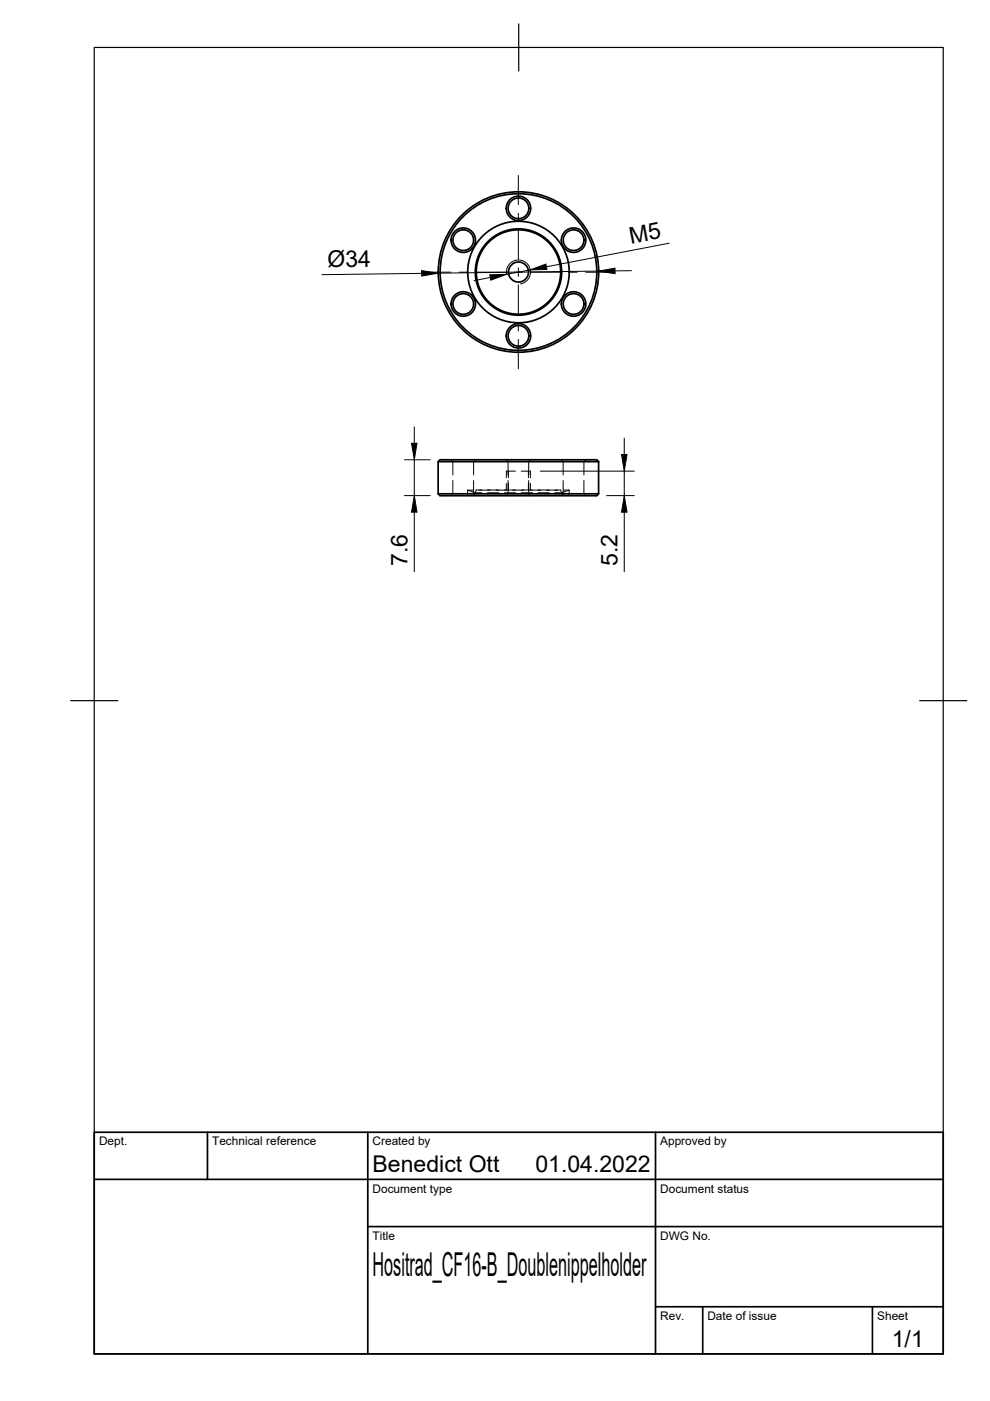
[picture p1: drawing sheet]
<svg xmlns="http://www.w3.org/2000/svg" width="210mm" height="297mm" viewBox="0 0 210 297" stroke-linecap="round" stroke-linejoin="round" font-family="sans-serif">
<!-- layer: Visible -->
<g fill="none" stroke="#000" stroke-width=".36">
<path d="M92.9 97.9l.4-.4h33.2l.4 .4M92.9 97.9h34M92.9 97.9v6.8M126.9 97.9v6.8M92.9 104.7h34M92.9 104.7l.4 .4h33.2l.4-.4"/>
<circle cx="98.2" cy="50.9" r="2.19"/>
<circle cx="98.2" cy="50.9" r="2.59"/>
<circle cx="109.9" cy="57.7" r="16.6"/>
<circle cx="109.9" cy="57.7" r="10.8"/>
<circle cx="109.9" cy="57.7" r="9.2"/>
<circle cx="109.9" cy="57.7" r="8.9"/>
<circle cx="109.9" cy="44.2" r="2.19"/>
<circle cx="109.9" cy="44.2" r="2.59"/>
<circle cx="109.9" cy="57.7" r="2.13"/>
<circle cx="109.9" cy="57.7" r="17"/>
<circle cx="121.6" cy="50.9" r="2.19"/>
<circle cx="121.6" cy="50.9" r="2.59"/>
<circle cx="98.2" cy="64.4" r="2.19"/>
<circle cx="98.2" cy="64.4" r="2.59"/>
<circle cx="109.9" cy="71.2" r="2.19"/>
<circle cx="109.9" cy="71.2" r="2.59"/>
<circle cx="121.6" cy="64.4" r="2.19"/>
<circle cx="121.6" cy="64.4" r="2.59"/>
</g>
<!-- layer: Visible Narrow -->
<path d="M107.4 58.1a2.55 2.55 0 0 1 2.1-2.9 2.55 2.55 0 0 1 2.9 2 2.55 2.55 0 0 1-2 3" fill="none" stroke="#000" stroke-width=".21"/>
<!-- layer: Hidden -->
<g fill="none" stroke="#000" stroke-width=".21">
<path d="M95.6 97.5l.4 .4v2.8M100.8 97.5l-.4 .4v2.8M107.3 97.5l.4 .4v2.8M107.4 99.9h1.9M107.8 99.9v1.4M110.5 99.9h2M112 99.9v1.4M112.5 97.5l-.4 .4v2.8M119 97.5l.4 .4v2.8M124.2 97.5l-.4 .4v2.8M96 101.9v2.8l-.4 .4M99.1 103.9h1.3"/>
<path d="M100.4 101.9v2.8l.4 .4M100.8 104.5h1.4M100.8 104.5l-1.7-.6v1.2M101.6 103.9h2.3M102.2 103.9h-1.2l-.2 .6M103.4 103.9h2.3M103.4 104.5h2.3M105.1 103.9h2.4M106.9 103.9h2.4M106.9 104.5h2.4M107.7 101.9v2.8l-.4 .4M107.8 102.5v1.4"/>
<path d="M108.7 103.9h2.4M110.5 103.9h2.4M110.5 104.5h2.4M112 102.5v1.4M112.1 101.9v2.8l.4 .4M112.3 103.9h2.4M114.1 103.9h2.4M114.1 104.5h2.4M115.9 103.9h2.3M117.6 103.9h1.3l.2 .6 1.6-.6M117.6 104.5h1.5M119.4 101.9v2.8l-.4 .4"/>
<path d="M119.4 103.9h1.3M120.7 103.9v1.2M123.8 101.9v2.8l.4 .4"/>
</g>
<!-- layer: Hidden Narrow -->
<path d="M107.4 99.9v1.4M112.5 99.9v1.4M107.4 102.5v1.4M112.5 102.5v1.4" fill="none" stroke="#000" stroke-width=".21"/>
<!-- layer: TitleBlock -->
<path d="M20 240.1h180v46.9h-180zM20 250h180M44 240.1v9.9M78 240.1v46.9M139 240.1v46.9M78 260.1h122M139 277.1h61M149 277.1v9.9M185 277.1v9.9" fill="none" stroke="#000" stroke-width=".36"/>
<!-- layer: Border -->
<path d="M20 10.1h180v276.9h-180zM110 5.1v10M15 148.6h10M195 148.6h10" fill="none" stroke="#000" stroke-width=".25"/>
<!-- layer: Smart Centers -->
<g fill="none" stroke="#000" stroke-width=".21">
<path d="M109.9 37.2v6.2M89.4 57.7h6.2M97.4 57.7h1.8M101 57.7h6.2M109 57.7h1.8M109.9 45.2v1.8M109.9 48.8v6.2M109.9 56.8v1.8M112.6 57.7h6.2M120.6 57.7h1.8M124.2 57.7h6.2M109.9 60.4v6.2"/>
<path d="M109.9 68.4v1.8M109.9 72v6.2"/>
</g>
<!-- layer: FD_Dimensions -->
<g fill="none" stroke="#000" stroke-width=".21">
<path d="M89.4 58l-21.2 .2M103.9 58.8l-3.4 .7M112.4 57.2l-5 1M126.9 57.5l-34 .4M133.9 57.4h-3.5M141.9 51.6l-26.1 5M85.7 97.5h5.5M87.8 90.5v3.5M87.8 97.5v7.6M114.6 99.9h19.9M132.4 92.9v3.5M132.4 99.9v5.2"/>
<path d="M85.7 105.1h5.5M87.8 108.6v12.6M128.6 105.1h5.9M132.4 108.6v12.6"/>
</g>
<path d="M89.4 57.4l3.5 .5-3.5 .6zM103.8 58.3l3.6-.1-3.3 1.2zM112.4 57.2l3.3-1.2 .3 1.1zM126.9 57.5l3.5-.6v1.1zM87.2 94h1.2l-.6 3.5zM131.8 96.4h1.1l-.5 3.5zM87.8 105.1l.6 3.5h-1.2zM132.4 105.1l.5 3.5h-1.1z" fill="#000" stroke="#000" stroke-width=".21"/>
<text font-size="7" x="79" y="270.6">Hositrad_CF16-B_Doublenippelholder</text>
<g font-size="4.9">
<text x="133.7" y="51.6" transform="rotate(-11 133.7 51.6)">M5</text>
<text x="69.4" y="56.7" transform="rotate(-1 69.4 56.7)">Ø34</text>
<text x="86.4" y="120.1" transform="rotate(-90 86.4 120.1)">7.6</text>
<text x="130.9" y="120" transform="rotate(-90 130.9 120)">5.2</text>
<text x="79" y="248.5">Benedict Ott</text>
<text x="113.5" y="248.5">01.04.2022</text>
<text x="189.1" y="285.7">1/1</text>
</g>
<g font-size="2.5">
<text x="21" y="242.9">Dept.</text>
<text x="45" y="242.9">Technical reference</text>
<text x="79" y="242.9">Created by</text>
<text x="140" y="242.9">Approved by</text>
<text x="79" y="252.8">Document type</text>
<text x="140" y="252.8">Document status</text>
<text x="79" y="262.9">Title</text>
<text x="140" y="262.9">DWG No.</text>
<text x="140" y="279.9">Rev.</text>
<text x="150" y="279.9">Date of issue</text>
<text x="186" y="279.9">Sheet</text>
</g>
</svg>
